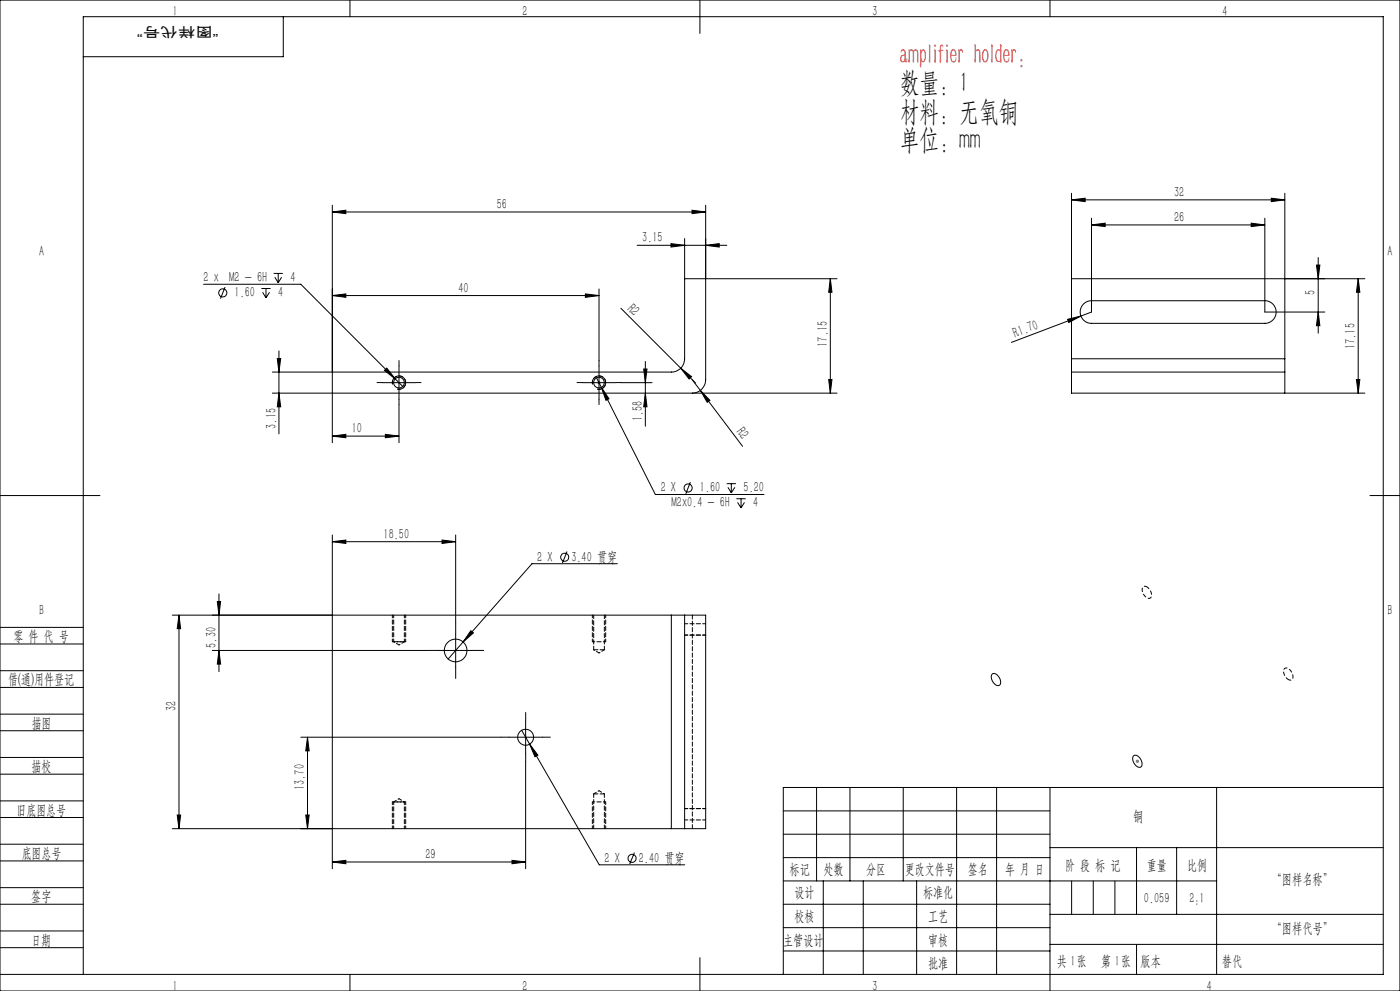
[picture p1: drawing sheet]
<svg xmlns="http://www.w3.org/2000/svg" width="420mm" height="297mm" viewBox="0 0 420 297" stroke-linecap="round" stroke-linejoin="round" font-family="sans-serif">
<g fill="none" stroke="#000" stroke-width=".3">
<path d="M0 0h420v297h-420zM85 5v12h-60M105 0v5M210 0v10M315 0v5M321.5 59.9l4-.5v1zM321.5 57.9v49.6M321.5 59.9h63.9M381.4 59.4l4 .5-4 .5zM385.4 57.9v49.6M99.7 63.5l4.1-.5v1zM99.7 61.5v71.2"/>
<path d="M99.7 63.5h112M191.1 73.5h27M201.3 73l4.1 .5-4.1 .5zM205.4 71.5v36a3.9 3.9 0 0 1-4 4h-119.7M207.6 63l4.1 .5-4.1 .5zM211.7 61.5v52.3a4.1 4.1 0 0 1-4 4M211.7 73.5l4.1-.5v1zM327.4 67.4l4.1-.5v1zM327.4 65.4v28.1l-24 9.1M327.4 67.4h52M375.4 66.9l4 .5-4 .5zM379.4 65.4v28.1h18"/>
<path d="M394.9 79.4h1.1l-.5 4.1zM395.5 77.2v22.7M61.1 85.2h29.1l28.4 28.4M67.5 86l-1.4 3.5M78.4 86.5h2.8M78.8 87.6l1 1.6M79.8 86.5v2.7M80.9 87.6l-1.1 1.6M82.1 81.9h2.7M82.4 83.1l1.1 1.6M83.5 81.9v2.8M84.5 83.1l-1 1.6"/>
<path d="M99.7 88.6l4.1-.5v1zM99.7 88.6h80M175.6 88.1l4.1 .5-4.1 .5zM179.7 86.6v21.5M186.3 92.4l22.4 22.4M205.4 83.5h45.7M249.1 83.5l.5 4.1h-1zM249.1 83.5v34.3M320.3 95.7l4-1-3.7 2zM321.5 83.5h88M325.2 91a3.2 3.2 0 0 1 2.2-.9h52a3.4 3.4 0 0 1 3.4 3.4 3.4 3.4 0 0 1-3.4 3.4h-52a3.4 3.4 0 0 1-3.1-2.2 3.4 3.4 0 0 1 .9-3.7zM395.5 93.5l.5 4.1h-1.1z"/>
<path d="M407.5 83.5l.5 4.1h-1.1zM407.5 83.5v34.3M81.7 117.8h169.4M83.2 107.5h1l-.5 4zM83.7 117.8l.5 4.1h-1zM83.7 105.2v24.8M114.7 114.7h10M116 110.3l2.6 3.3-3.3-2.6zM117.8 115.2a1.99 1.99 0 0 1 1.7-2.5 1.99 1.99 0 0 1 2.2 2.1 1.99 1.99 0 0 1-2.5 1.8M118.6 113.6l2.2 2.2M119.7 109.7v10M174.7 114.7h10"/>
<path d="M177.8 115.2a1.99 1.99 0 0 1 1.7-2.5 1.99 1.99 0 0 1 2.2 2.1 1.99 1.99 0 0 1-2.5 1.8M179 113.2l1.4 2.9M179.7 109.7v10M180.4 116.1l2.3 3.4-.9 .5zM180.4 116.1l16.2 32.1h32.6M186.3 114.7h9.3M193.1 110.6h1l-.5 4.1zM193.6 117.8l.5 4.1h-1zM193.6 108.3v19.4M204.2 110.3l3.3 2.6-.8 .7zM207.7 113.8l2.4 3.2M210.1 117l2.9 3-.8 .6z"/>
<path d="M210.1 117l12.7 16.8M248.6 113.7h1l-.5 4.1zM321.5 107.5v4M321.5 111.5v6.3h88M321.5 111.5h63.9M321.5 107.5h63.9M385.4 107.5v4M385.4 111.5v6.3M406.9 113.7h1.1l-.5 4.1zM99.7 130.7l4.1-.5v1zM99.7 130.7h20M115.6 130.2l4.1 .5-4.1 .5z"/>
<path d="M119.7 121.3v11.4M0 148.5h30M207.1 144.5l-1.4 3.5M218 145h2.8M218.4 146l1 1.7M219.4 145v2.7M220.5 146l-1.1 1.7M220.9 149.5h2.8M221.3 150.6l1 1.6M222.3 149.5v2.7M223.3 150.6l-1 1.6M411 148.5h9"/>
<path d="M65.7 178v23.3M99.7 162.3l4.1-.4v1zM99.7 160.3v100M99.7 162.3h37M132.6 161.9l4.1 .4-4.1 .6zM136.7 160.3v26.2M170.1 165.3l-1.4 3.4M185.2 168.9h-25.6l-25.2 28.6M0 193h25M0 188h25M51.7 184.4h149.7M53.7 184.4l.5 4h-1z"/>
<path d="M53.7 184.4v64M63.7 194.9h64.6M65.2 180.3h1l-.5 4.1zM65.7 194.9l.5 4.1h-1zM131.7 194.9h10M136.7 190v10M141.3 189l.7 .7-3.1 2.7zM201.4 184.4h4M201.4 184.4v64M205.4 184.4h6.3v64h-6.3M205.4 184.4v64M0 206h25"/>
<path d="M0 201h25M0 219h25M0 214h25M156.5 218.9l23.3 40.3h25.6M157.7 216v10M297.7 202a2.1 2.1 0 0 1 2.5 2.2 .97 .97 0 0 1-.6 1.3 .97 .97 0 0 1-1.2-.5 2.4 2.4 0 0 1-.7-3zM0 232h25M0 227h25M90.2 220.9h60.1M92.3 220.9l.4 4.1h-1zM92.3 220.9v27.5M152.7 220.9h10"/>
<path d="M157.7 228.3v32M158.9 223l2.5 3.3-.9 .5zM245 236v28M255 236v28M271 236v28M287 236v56M299 236v56M315 236v61M340 226.6a1.71 1.71 0 0 1 2.4 1.4 1.1 1.1 0 0 1 .3 1.3 1.1 1.1 0 0 1-1.2 .6 2.67 2.67 0 0 1-1.5-3.3zM365 236v56M415 236h-180v56M0 245h25"/>
<path d="M0 240h25M0 258h25M0 253h25M51.7 248.4h149.7M53.2 244.3h1l-.5 4.1zM91.7 244.3h1l-.4 4.1zM99.7 258.3l4.1-.5v1.1zM99.7 258.3h58M153.6 257.8l4.1 .5-4.1 .6zM190.3 255.5l-1.4 3.5M201.4 248.4h4M235 257h80"/>
<path d="M235 243h80M235 250h80M315 254h100M341 254v20M353 254v20M0 271h25M0 266h25M0 279h25M235 271h80M235 264h130M235 278h80M247 264v28"/>
<path d="M259 264v28M275 264v28M315 274h100M0 284h25M0 292h415v-287h-390v287M105 292v5M210 287v10M235 285h80M315 283h100"/>
<circle cx="66.8" cy="87.8" r="1.22"/>
<circle cx="119.7" cy="114.7" r="1.6"/>
<circle cx="179.7" cy="114.7" r="1.6"/>
<circle cx="206.4" cy="146.2" r="1.21"/>
<circle cx="169.4" cy="167" r="1.22"/>
<circle cx="136.7" cy="195" r="3.4"/>
<circle cx="157.7" cy="220.9" r="2.39"/>
<circle cx="189.6" cy="257.3" r="1.2"/>
</g>
<path d="M179.2 114.7h1M179.4 114.3l.7 .7M179.7 114.2v1M180.1 114.3l-.7 .7M340.7 228.1h1M340.9 227.8l.7 .7M341.2 227.6v1.1M341.6 227.8l-.7 .7" fill="none" stroke="#808080" stroke-width=".3"/>
<path d="M119.2 116.6a2 2 0 0 0 2.5-1.8 2 2 0 0 0-2.2-2.1 2 2 0 0 0-1.7 2.5M179.2 116.6a2 2 0 0 0 2.5-1.8 2 2 0 0 0-2.2-2.1 2 2 0 0 0-1.7 2.5" fill="none" stroke="#000" stroke-width=".3" stroke-dasharray="1.3 .6" stroke-dashoffset=".2" stroke-linecap="butt"/>
<path d="M344.1 175.9a.99 .99 0 0 0-1.3 .1 .99 .99 0 0 0-.1 1.3 2.03 2.03 0 0 0 2.5 1.9 2.54 2.54 0 0 0-1.1-3.3M386.5 203.6a.99 .99 0 0 0 1.3-.1 .99 .99 0 0 0 0-1.3 2.03 2.03 0 0 0-2.4-1.8 2.54 2.54 0 0 0 1.1 3.2" fill="none" stroke="#000" stroke-width=".3" stroke-dasharray="1.3 .6" stroke-dashoffset=".4" stroke-linecap="butt"/>
<path d="M321.5 264v10M328 264v10M334.5 264v10M341 283v9" fill="none" stroke="#0a0605" stroke-width=".3"/>
<g fill="none" stroke="#000" stroke-width=".3" stroke-dasharray="30.5 1.3 1.3 1.3">
<path d="M114.7 114.7h-1.6M119.7 109.7v-1.6M119.7 119.7v1.6M124.7 114.7h1.6M174.7 114.7h-1.6M179.7 109.7v-1.6M179.7 119.7v1.6M184.7 114.7h1.6M131.7 194.9h-3.4M136.7 189.9v-3.4M136.7 199.9v3.4M141.7 194.9h3.4"/>
<path d="M157.7 215.9v-2.4M152.7 220.9h-2.4M157.7 225.9v2.4M162.7 220.9h2.4"/>
</g>
<path d="M117.7 184.3v8M118.1 184.3v8M121.3 192.3v-8M121.7 184.3v8M177.7 184.3v8M181.7 184.3v8M117.7 248.3v-8M118.1 240.3v8M121.3 248.3v-8M121.7 248.3v-8M177.7 248.3v-8M181.7 248.3v-8" fill="none" stroke="#000" stroke-width=".3" stroke-dasharray="1.3 .6" stroke-dashoffset=".4"/>
<path d="M117.7 192.3h4M177.7 192.3h4M121.7 240.3h-4M181.7 240.3h-4" fill="none" stroke="#000" stroke-width=".3" stroke-dasharray="1.3 .6" stroke-dashoffset=".5"/>
<g fill="#000">
<path d="M320.3 95.7l4-1-3.7 2zM204.2 110.3l3.3 2.6-.8 .7zM210.1 117l2.9 3-.8 .6z"/>
<path d="M321.5 59.9l4-.5v1zM381.4 59.4l4 .5-4 .5z"/>
<path d="M201.3 73l4.1 .5-4.1 .5zM211.7 73.5l4.1-.5v1zM180.4 116.1l1.4 3.9 .9-.5zM116 110.3l-.7 .7 3.3 2.6zM141.3 189l-2.4 3.4 3.1-2.7zM158.9 223l1.6 3.8 .9-.5zM327.4 67.4l4.1-.5v1zM375.4 66.9l4 .5-4 .5z"/>
<path d="M175.6 88.1l4.1 .5-4.1 .5zM99.7 88.6l4.1-.5v1zM115.6 130.2l4.1 .5-4.1 .5zM99.7 130.7l4.1-.5v1zM207.6 63l4.1 .5-4.1 .5zM99.7 63.5l4.1-.5v1zM132.6 161.9l4.1 .4-4.1 .6zM99.7 162.3l4.1-.4v1zM153.6 257.8l4.1 .5-4.1 .6zM99.7 258.3l4.1-.5v1.1z"/>
<path d="M249.1 83.5l.5 4.1h-1zM248.6 113.7h1l-.5 4.1zM83.2 107.5h1l-.5 4zM83.7 117.8l.5 4.1h-1zM193.1 110.6h1l-.5 4.1zM193.6 117.8l.5 4.1h-1zM407.5 83.5l.5 4.1h-1.1zM406.9 113.7h1.1l-.5 4.1z"/>
<path d="M395.5 93.5l.5 4.1h-1.1zM394.9 79.4h1.1l-.5 4.1z"/>
<path d="M53.7 184.4l.5 4h-1zM53.2 244.3h1l-.5 4.1zM92.3 220.9l.4 4.1h-1zM91.7 244.3h1l-.4 4.1z"/>
<path d="M65.7 194.9l.5 4.1h-1zM65.2 180.3h1l-.5 4.1z"/>
</g>
<path d="M205.4 190.3h6.3M211.7 186.9h-6.3M205.4 242.3h6.3M205.4 245.7h6.3" fill="none" stroke="#000" stroke-width=".3" stroke-dasharray="1.3 .6" stroke-dashoffset=".3"/>
<path d="M118.1 192.3h3.2M178.1 194.7h3.2M181.3 237.9h-3.2M121.3 240.3h-3.2" fill="none" stroke="#000" stroke-width=".3" stroke-dasharray="1.3 .6"/>
<path d="M207.7 184.3v64" fill="none" stroke="#000" stroke-width=".3" stroke-dasharray="1.3 .6" stroke-dashoffset=".1"/>
<path d="M178.1 184.3v10.4M181.3 194.7v-10.4M178.1 237.9v10.4M181.3 248.3v-10.4" fill="none" stroke="#000" stroke-width=".3" stroke-dasharray="1.3 .6" stroke-dashoffset=".2"/>
<path d="M118.1 192.3l1.6 1M119.7 193.3l1.6-1M178.1 194.7l1.6 1M179.7 195.7l1.6-1M119.7 239.4l-1.6 .9M179.7 237l-1.6 .9M181.3 237.9l-1.6-.9M121.3 240.3l-1.6-.9" fill="none" stroke="#000" stroke-width=".3" stroke-dasharray="1.3 .6" stroke-dashoffset=".9"/>
<text font-size="8.5" fill="#f00" x="269.9" y="19.2">amplifier holder:</text>
<g font-size="8.5">
<text x="269.9" y="27.7">数量：1</text>
<text x="269.9" y="36.2">材料：无氧铜</text>
<text x="269.9" y="44.6">单位：mm</text>
</g>
<g font-size="4.4">
<text x="51.8" y="4.9">1</text>
<text x="156.8" y="4.9">2</text>
<text x="261.8" y="4.9">3</text>
<text x="366.7" y="4.9">4</text>
<text x="352.2" y="59">32</text>
<text x="149" y="62.6">56</text>
<text x="352.2" y="66.5">26</text>
<text x="11.8" y="76.6">A</text>
<text x="192.7" y="72.6">3.15</text>
<text x="416.2" y="76.6">A</text>
<text x="61.1" y="84.6">2 x M2 - 6H</text>
<text x="70.4" y="89.1">1.60</text>
<text x="83.5" y="89.1">4</text>
<text x="87.1" y="84.6">4</text>
<text x="137.5" y="87.7">40</text>
<text x="394.6" y="88.3" transform="rotate(-90 394.6 88.3)">5</text>
<text x="188" y="92.9" transform="rotate(45 188 92.9)">R2</text>
<text x="304.6" y="101.2" transform="rotate(-21 304.6 101.2)">R1.70</text>
<text x="248.2" y="103.9" transform="rotate(-90 248.2 103.9)">17.15</text>
<text x="406.6" y="104.6" transform="rotate(-90 406.6 104.6)">17.15</text>
<text x="82.8" y="128.5" transform="rotate(-90 82.8 128.5)">3.15</text>
<text x="105.5" y="129.8">10</text>
<text x="192.8" y="126.2" transform="rotate(-90 192.8 126.2)">1.58</text>
<text x="220.7" y="129.6" transform="rotate(53 220.7 129.6)">R2</text>
<text x="198.2" y="147.5">2 X</text>
<text x="210" y="147.5">1.60</text>
<text x="223.1" y="147.5">5.20</text>
<text x="201.4" y="152.1">M2x0.4 - 6H</text>
<text x="226" y="152">4</text>
<text x="115.1" y="161.5">18.50</text>
<text x="161.2" y="168.3">2 X</text>
<text x="171.4" y="168.3">3.40 贯穿</text>
<text x="11.8" y="184.4">B</text>
<text x="416.3" y="184.4">B</text>
<text x="4" y="192">零 件 代 号</text>
<text x="64.8" y="194.1" transform="rotate(-90 64.8 194.1)">5.30</text>
<text x="2.5" y="205.1">借(通)用件登记</text>
<text x="52.8" y="213.1" transform="rotate(-90 52.8 213.1)">32</text>
<text x="9.5" y="218.1">描图</text>
<text x="9.5" y="231.1">描校</text>
<text x="91.4" y="236.7" transform="rotate(-90 91.4 236.7)">13.70</text>
<text x="5" y="244.2">旧底图总号</text>
<text x="339.9" y="246.2">铜</text>
<text x="6.5" y="257.2">底图总号</text>
<text x="127.6" y="257.5">29</text>
<text x="181.4" y="258.5">2 X</text>
<text x="191.6" y="258.5">2.40 贯穿</text>
<text x="236.9" y="261.9">标记</text>
<text x="247.1" y="261.9">处数</text>
<text x="259.9" y="261.9">分区</text>
<text x="271.5" y="261.9">更改文件号</text>
<text x="290.4" y="261.9">签名</text>
<text x="301.5" y="261.9">年 月 日</text>
<text x="319.5" y="260.6">阶 段 标 记</text>
<text x="344" y="260.6">重量</text>
<text x="356.1" y="260.6">比例</text>
<text x="238.3" y="268.9">设计</text>
<text x="276.9" y="268.9">标准化</text>
<text x="381.5" y="264.8">“图样名称”</text>
<text x="9.4" y="270.1">签字</text>
<text x="343.2" y="270.7">0.059</text>
<text x="356.8" y="270.7">2:1</text>
<text x="238.3" y="276.1">校核</text>
<text x="278.4" y="276">工艺</text>
<text x="381.5" y="279.6">“图样代号”</text>
<text x="9.4" y="283.2">日期</text>
<text x="234.9" y="283.3">主管设计</text>
<text x="278.4" y="283.3">审核</text>
<text x="278.4" y="290.2">批准</text>
<text x="317.1" y="289.4">共 张</text>
<text x="321.1" y="289.4">1</text>
<text x="330.3" y="289.4">第 张</text>
<text x="334.5" y="289.4">1</text>
<text x="342.1" y="289.4">版本</text>
<text x="51.8" y="296.9">1</text>
<text x="156.8" y="296.9">2</text>
<text x="261.8" y="296.9">3</text>
<text x="362.1" y="296.9">4</text>
</g>
<text font-size="4.4" fill="#0a0605" x="366.6" y="289.4">替代</text>
<text font-size="4.1" fill="#0a0605" x="65.6" y="8" transform="rotate(-180 65.6 8)">“图样代号”</text>
</svg>
